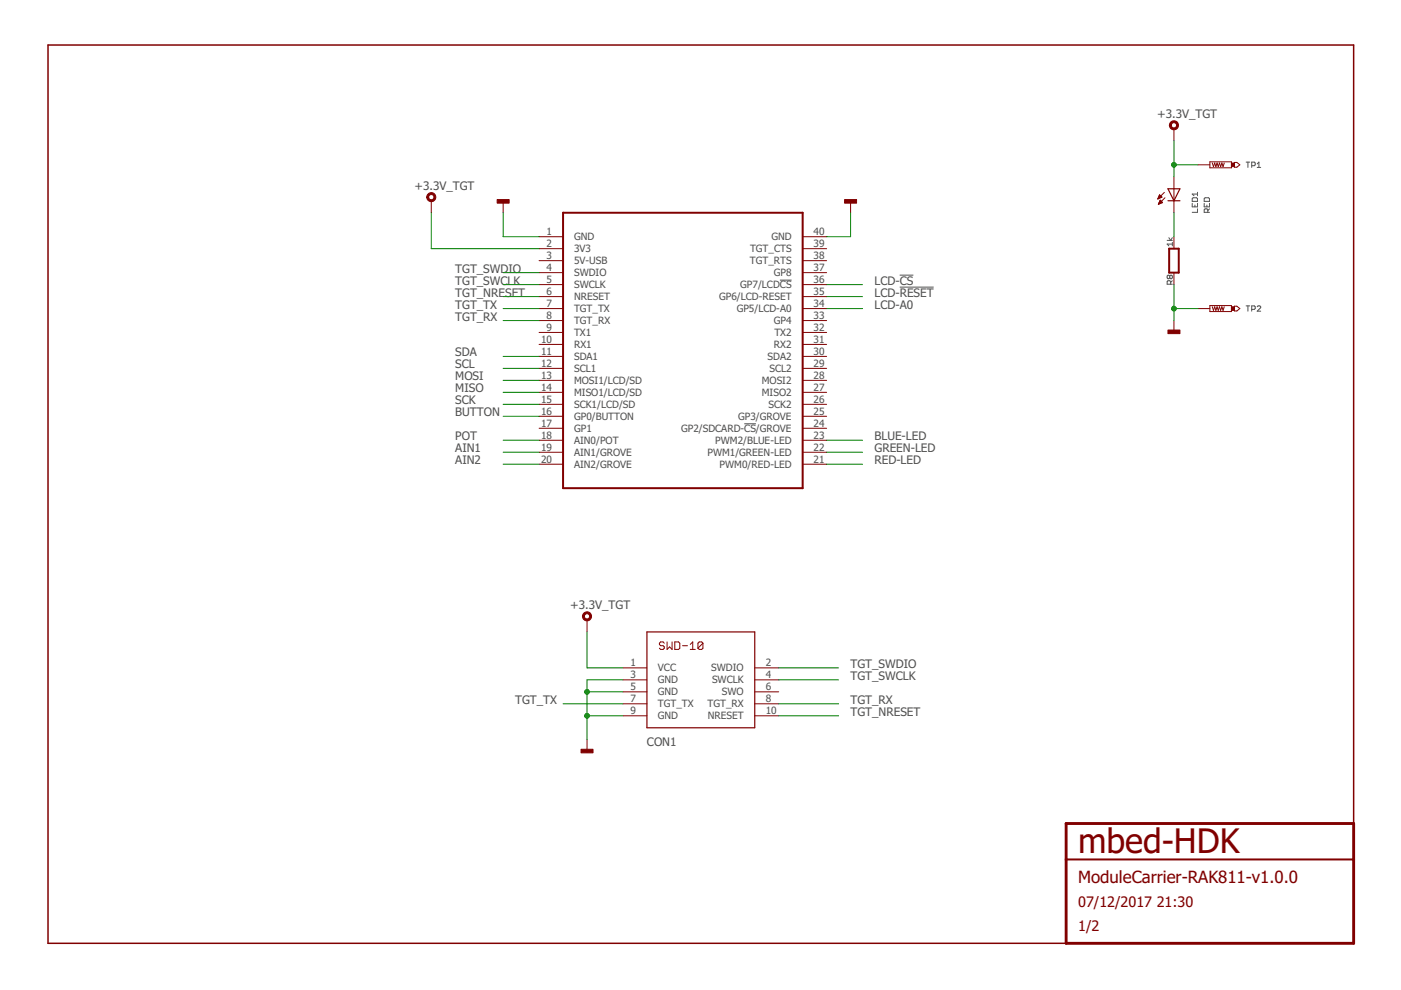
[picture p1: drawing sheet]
<svg xmlns="http://www.w3.org/2000/svg" width="297mm" height="210mm" viewBox="0 0 297 210" stroke-linecap="round" stroke-linejoin="round" font-family="sans-serif">
<g fill="none" stroke="#505050" stroke-width=".21">
<path d="M264.2 34.4h.8M264.6 34.4v1.1M265.4 35.1h.5l.2-.2v-.3l-.2-.2h-.5v1.1M266.6 34.8l.3-.4v1.1M266.6 35.5h.7M165.4 59.4h2.4M190.8 58.3h2.9M247.5 51h1.1M247.8 50.4l.4 .6 .4-.6M248 58.5l.2-.1 .4 .1v.4l-.2 .2-.4-.2M248 58.5l-.2-.1-.3 .1v.4l.1 .2 .4-.2M248 58.5v.4"/>
<path d="M248.6 51.8h-1.1l.3 .3M248.6 51.4v.7M248.6 59.5l-.4 .4M252.8 43.1v.8h1.1v-.8M253 41.9h.7l.2 .2v.6h-1.1v-.6zM253.3 43.5v.4M253.9 44.3v.7h-1.1M253.9 40.8v.7M253.9 41.1h-1.1l.4 .4M255.3 43.1v.8h1.1v-.8M255.5 41.9h.7l.2 .2v.6h-1.1v-.6zM255.9 43.5v.4"/>
<path d="M256.1 45v-.5l-.2-.2h-.4l-.2 .2v.5h1.1M256.4 44.3l-.3 .4M190.8 60.9h7.2M248.2 60.3v-.6l-.2-.2h-.4l-.1 .2v.6h1.1M264.2 64.9h.8M264.6 64.9v1.1M265.4 65.6h.5l.2-.2v-.4l-.2-.1h-.5v1.1M266.6 65l.1-.1h.4l.2 .1v.2l-.7 .8h.7M157.8 89.9h2.5"/>
</g>
<path d="M287 174.6v-165.1h-276.8v190.5h215.8" fill="none" stroke="#800000" stroke-width=".32"/>
<path d="M226 174.6h61v25.4h-61z" fill="none" stroke="#800000" stroke-width=".61"/>
<path d="M119.4 45.1h50.8v58.4h-50.8zM247.9 52.7h2v5.1h-2zM226 182.2h61" fill="none" stroke="#800000" stroke-width=".42"/>
<g fill="#800000" stroke="#800000" stroke-width=".21">
<path d="M90.7 41.2a.96 .96 0 0 1 1.5 0 .96 .96 0 0 1-.4 1.5 .96 .96 0 0 1-1.3-.9h.4a.56 .56 0 0 1 .8-.5 .56 .56 0 0 1 .1 .9 .56 .56 0 0 1-.9-.2v-.2h-.4z" fill-rule="evenodd"/>
<path d="M123.7 130.1a.97 .97 0 0 1 1.6 .1 .97 .97 0 0 1-.6 1.4 .97 .97 0 0 1-1.2-.9h.4a.56 .56 0 0 1 .8-.5 .56 .56 0 0 1 .1 .9 .56 .56 0 0 1-.9-.2v-.2h-.4z" fill-rule="evenodd"/>
<path d="M248.1 26a.97 .97 0 0 1 1.6 0 .97 .97 0 0 1-.5 1.5 .97 .97 0 0 1-1.3-.9h.4a.56 .56 0 0 1 .9-.5 .56 .56 0 0 1 .1 .9 .56 .56 0 0 1-.9-.2l-.1-.2h-.4z" fill-rule="evenodd"/>
</g>
<g fill="none" stroke="#800000" stroke-width=".21">
<path d="M248.9 27.3v2.6M248.9 37.5v7.6M254 34.9h2.5M256.5 34.3h4.6v1.3h-4.6zM257 34.6l.3 .7 .2-.7 .3 .7 .2-.7 .3 .7 .3-.7 .2 .7 .3-.7 .2 .7 .3-.7M261.7 34.4h.5l.7 .5-.7 .6h-.5zM91.4 42.6v2.5M106.7 42.6v2.5M114.3 50.2h5.1M114.3 52.7h5.1M114.3 55.3h5.1M114.3 57.8h5.1"/>
<path d="M170.2 50.2h5.1M170.2 52.7h5.1M170.2 55.3h5.1M170.2 57.8h5.1M180.3 42.6v2.5M245.5 42.1h.1M245.6 42h.3M245.6 41.9h.6M245.6 43.2h.3M245.7 41.8h.6M245.7 41.6h.5M245.7 43.1h.4"/>
<path d="M245.7 41.5h.4M245.7 43h.7M245.8 41.4h.2M245.8 42.8h.6M245.9 41.3l.5 .5-.9 .4zM245.9 42.7h.4M245.9 42.6h.2M246 42.5h.1M246 42.4l-.4 .9M246 42.4l.5 .5-.9 .4M246.9 40.8l-1.4 1.4M247 41.9l-1.4 1.4"/>
<path d="M248.9 50.2v2.5M248.9 57.8v2.5M114.3 65.4h5.1M114.3 60.3h5.1M114.3 62.9h5.1M114.3 68h5.1M114.3 70.5h5.1M114.3 73h5.1M114.3 75.6h5.1M114.3 78.1h5.1M170.2 65.4h5.1M170.2 60.3h5.1"/>
<path d="M170.2 62.9h5.1M170.2 68h5.1M170.2 70.5h5.1M170.2 73h5.1M170.2 75.6h5.1M170.2 78.1h5.1M248.9 68v2.5M254 65.4h2.5M256.5 64.8h4.6v1.3h-4.6zM257 65l.3 .8 .2-.8 .3 .8 .2-.8 .3 .8 .3-.8 .2 .8 .3-.8 .2 .8 .3-.8M261.7 64.9h.5l.7 .5-.7 .5h-.5zM114.3 80.6h5.1"/>
<path d="M114.3 83.2h5.1M114.3 85.7h5.1M114.3 88.3h5.1M114.3 90.8h5.1M114.3 93.3h5.1M114.3 95.9h5.1M114.3 98.4h5.1M170.2 80.6h5.1M170.2 83.2h5.1M170.2 85.7h5.1M170.2 88.3h5.1M170.2 90.8h5.1"/>
<path d="M170.2 93.3h5.1M170.2 95.9h5.1M170.2 98.4h5.1M124.5 131.4v2.6M140.8 136.4l-.2-.3h-.5l-.3 .3v.2l.3 .3h.5l.2 .3v.2l-.2 .3h-.5l-.3-.3M141.4 136.1v1.6l.6-.5 .5 .5v-1.6M143.1 136.1h.8l.2 .3v1l-.2 .3h-.8zM144.7 136.9h1.1M146.3 137.7h1.1M146.3 136.6l.6-.5v1.6M149 136.4l-.2-.3h-.5l-.3 .3v1M149 136.4v1l-.2 .3h-.5l-.3-.3"/>
<path d="M149 136.4l-1 1M124.5 156.8v2.6M132.1 141.6h5.1M132.1 144.1h5.1M132.1 146.7h5.1M132.1 149.2h5.1M132.1 151.8h5.1M160 141.6h5.1M160 144.1h5.1M160 146.7h5.1M160 149.2h5.1M160 151.8h5.1"/>
</g>
<g fill="#800000" stroke="#800000" stroke-width=".21">
<path d="M105.4 42.3h2.5v.8h-2.5z"/>
<path d="M179.1 42.3h2.5v.8h-2.5z"/>
<path d="M123.2 158.9h2.5v.7h-2.5z"/>
<path d="M247.6 70h2.6v.7h-2.6z"/>
<path d="M261.1 34.6h.6v.7h-.6z"/>
<path d="M261.1 65h.6v.8h-.6z"/>
</g>
<path d="M247.6 40h2.6l-1.3 2.6zM247.6 42.6h2.6M137.2 134h22.8v20.3h-22.8z" fill="none" stroke="#800000" stroke-width=".25"/>
<g fill="none" stroke="#008000" stroke-width=".21">
<path d="M248.9 29.9v7.6M248.9 34.9h5.1M91.4 45.1v7.6h22.9M106.7 45.1v5.1h7.6M106.7 57.8h7.6M180.3 45.1v5.1h-5M248.9 45.1v5.1M106.7 65.4h7.6M106.7 68h7.6M106.7 60.3h7.6M106.7 62.9h7.6M106.7 75.6h7.6"/>
<path d="M106.7 78.1h7.6M175.3 65.4h7.6M175.3 60.3h7.6M175.3 62.9h7.6M248.9 60.3v7.7M248.9 65.4h5.1M106.7 80.6h7.6M106.7 83.2h7.6M106.7 85.7h7.6M106.7 88.3h7.6M106.7 93.3h7.6M106.7 98.4h7.6"/>
<path d="M106.7 95.9h7.6M175.3 93.3h7.6M175.3 98.4h7.6M175.3 95.9h7.6M124.5 134v7.6h7.6M119.4 149.2h12.7M124.5 151.8h7.6M124.5 146.7h7.6M132.1 144.1h-7.6v12.7M165.1 141.6h12.7M165.1 144.1h12.7M165.1 151.8h12.7"/>
<path d="M165.1 149.2h12.7"/>
</g>
<g fill="#008000" stroke="#008000" stroke-width=".21">
<circle cx="248.9" cy="34.9" r=".51"/>
<circle cx="124.5" cy="146.7" r=".51"/>
<circle cx="124.5" cy="151.8" r=".51"/>
<circle cx="248.9" cy="65.4" r=".51"/>
</g>
<text font-size="7.2" fill="#800000" x="228.6" y="181">mbed-HDK</text>
<text font-size="3.6" fill="#800000" x="228.6" y="187.3">ModuleCarrier-RAK811-v1.0.0</text>
<g font-size="3.1" fill="#800000">
<text x="228.6" y="192.4">07/12/2017</text>
<text x="228.6" y="197.5">1/2</text>
<text x="245.2" y="192.4">21:30</text>
</g>
<g font-size="2.5" fill="#505050">
<text x="245.3" y="25">+3.3V_TGT</text>
<text x="87.9" y="40.3">+3.3V_TGT</text>
<text x="96.5" y="57.8">TGT_SWDIO</text>
<text x="96.5" y="65.4">TGT_TX</text>
<text x="96.5" y="60.3">TGT_SWCLK</text>
<text x="96.5" y="62.9">TGT_NRESET</text>
<text x="185.4" y="62.9">LCD-RESET</text>
<text x="185.4" y="65.4">LCD-A0</text>
<text x="185.4" y="60.3">LCD-CS</text>
<text x="96.5" y="68">TGT_RX</text>
<text x="96.5" y="75.6">SDA</text>
<text x="96.5" y="78.1">SCL</text>
<text x="96.5" y="80.7">MOSI</text>
<text x="96.5" y="83.2">MISO</text>
<text x="96.5" y="85.7">SCK</text>
<text x="96.5" y="88.3">BUTTON</text>
<text x="96.5" y="93.3">POT</text>
<text x="96.5" y="95.9">AIN1</text>
<text x="185.4" y="95.9">GREEN-LED</text>
<text x="185.4" y="93.3">BLUE-LED</text>
<text x="96.5" y="98.4">AIN2</text>
<text x="185.4" y="98.4">RED-LED</text>
<text x="120.9" y="129.2">+3.3V_TGT</text>
<text x="180.3" y="141.6">TGT_SWDIO</text>
<text x="109.2" y="149.2">TGT_TX</text>
<text x="180.3" y="149.2">TGT_RX</text>
<text x="180.3" y="144.1">TGT_SWCLK</text>
<text x="180.3" y="151.8">TGT_NRESET</text>
<text x="137.2" y="158.1">CON1</text>
</g>
<g font-size="2.1" fill="#505050">
<text x="115.9" y="49.8">1</text>
<text x="115.9" y="52.4">2</text>
<text x="121.7" y="50.9">GND</text>
<text x="121.7" y="53.5">3V3</text>
<text x="159" y="53.5">TGT_CTS</text>
<text x="163.5" y="50.9">GND</text>
<text x="172.5" y="52.4">39</text>
<text x="172.5" y="49.8">40</text>
<text x="115.9" y="54.9">3</text>
<text x="115.9" y="57.4">4</text>
<text x="115.9" y="60">5</text>
<text x="121.7" y="56">5V-USB</text>
<text x="121.7" y="58.6">SWDIO</text>
<text x="159" y="56">TGT_RTS</text>
<text x="164.1" y="58.6">GP8</text>
<text x="172.5" y="60">36</text>
<text x="172.5" y="57.4">37</text>
<text x="172.5" y="54.9">38</text>
<text x="115.9" y="62.5">6</text>
<text x="115.9" y="65.1">7</text>
<text x="121.7" y="61.1">SWCLK</text>
<text x="121.7" y="63.6">NRESET</text>
<text x="152.5" y="63.6">GP6/LCD-RESET</text>
<text x="157" y="61.1">GP7/LCDCS</text>
<text x="172.5" y="65.1">34</text>
<text x="172.5" y="62.5">35</text>
<text x="115.9" y="67.6">8</text>
<text x="115.9" y="70.1">9</text>
<text x="121.7" y="66.2">TGT_TX</text>
<text x="121.7" y="68.7">TGT_RX</text>
<text x="121.7" y="71.3">TX1</text>
<text x="156.2" y="66.2">GP5/LCD-A0</text>
<text x="164.1" y="68.7">GP4</text>
<text x="164.2" y="71.3">TX2</text>
<text x="172.5" y="70.1">32</text>
<text x="172.5" y="67.6">33</text>
<text x="114.7" y="72.7">10</text>
<text x="114.7" y="75.2">11</text>
<text x="114.7" y="77.8">12</text>
<text x="121.7" y="73.8">RX1</text>
<text x="121.7" y="76.3">SDA1</text>
<text x="162.7" y="76.3">SDA2</text>
<text x="164.1" y="73.8">RX2</text>
<text x="172.5" y="77.8">29</text>
<text x="172.5" y="75.2">30</text>
<text x="172.5" y="72.7">31</text>
<text x="114.7" y="80.3">13</text>
<text x="114.7" y="82.8">14</text>
<text x="121.7" y="78.9">SCL1</text>
<text x="121.7" y="81.4">MOSI1/LCD/SD</text>
<text x="121.7" y="84">MISO1/LCD/SD</text>
<text x="161.5" y="84">MISO2</text>
<text x="161.5" y="81.4">MOSI2</text>
<text x="163.1" y="78.9">SCL2</text>
<text x="172.5" y="82.8">27</text>
<text x="172.5" y="80.3">28</text>
<text x="114.7" y="85.4">15</text>
<text x="114.7" y="87.9">16</text>
<text x="121.7" y="86.5">SCK1/LCD/SD</text>
<text x="121.7" y="89">GP0/BUTTON</text>
<text x="156.5" y="89">GP3/GROVE</text>
<text x="162.9" y="86.5">SCK2</text>
<text x="172.5" y="87.9">25</text>
<text x="172.5" y="85.4">26</text>
<text x="114.7" y="90.5">17</text>
<text x="114.7" y="93">18</text>
<text x="114.7" y="95.5">19</text>
<text x="121.7" y="91.6">GP1</text>
<text x="121.7" y="94.1">AIN0/POT</text>
<text x="144.4" y="91.6">GP2/SDCARD-CS/GROVE</text>
<text x="151.6" y="94.1">PWM2/BLUE-LED</text>
<text x="172.5" y="95.5">22</text>
<text x="172.5" y="93">23</text>
<text x="172.5" y="90.5">24</text>
<text x="114.7" y="98.1">20</text>
<text x="121.7" y="96.7">AIN1/GROVE</text>
<text x="121.7" y="99.2">AIN2/GROVE</text>
<text x="150" y="96.7">PWM1/GREEN-LED</text>
<text x="152.6" y="99.2">PWM0/RED-LED</text>
<text x="172.5" y="98.1">21</text>
<text x="133.7" y="141.2">1</text>
<text x="133.7" y="143.8">3</text>
<text x="139.5" y="142.4">VCC</text>
<text x="150.8" y="142.4">SWDIO</text>
<text x="162.4" y="141.2">2</text>
<text x="162.4" y="143.8">4</text>
<text x="133.7" y="146.3">5</text>
<text x="133.7" y="148.9">7</text>
<text x="139.5" y="144.9">GND</text>
<text x="139.5" y="147.4">GND</text>
<text x="139.5" y="150">TGT_TX</text>
<text x="150" y="150">TGT_RX</text>
<text x="151" y="144.9">SWCLK</text>
<text x="153.1" y="147.4">SWO</text>
<text x="162.4" y="146.3">6</text>
<text x="162.4" y="148.9">8</text>
<text x="133.7" y="151.4">9</text>
<text x="139.5" y="152.5">GND</text>
<text x="150.1" y="152.5">NRESET</text>
<text x="162.4" y="151.4">10</text>
</g>
</svg>
